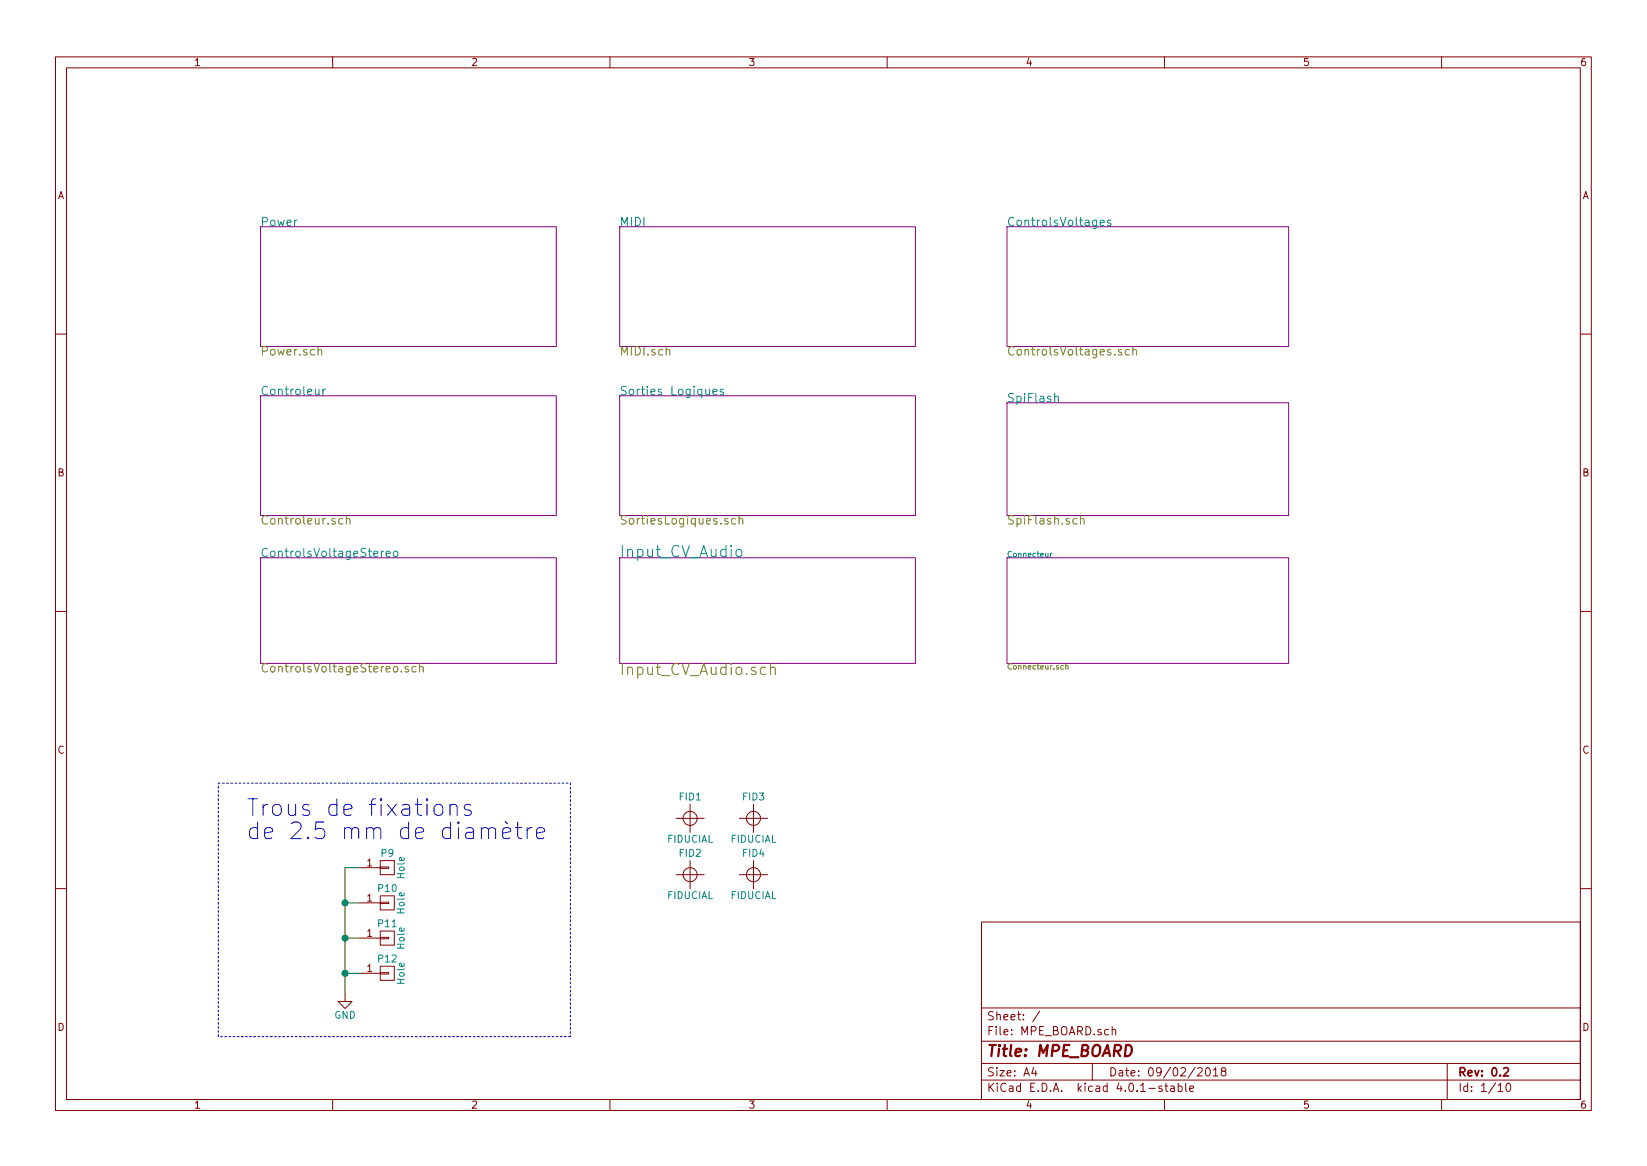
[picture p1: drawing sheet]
<svg xmlns="http://www.w3.org/2000/svg" width="297mm" height="210mm" viewBox="0 0 297 210" stroke-linecap="round" stroke-linejoin="round" font-family="sans-serif">
<g fill="none" stroke="#840000" stroke-width=".18">
<path d="M10 10.3h277v189.9h-277zM12 12.2h273v186.1h-273zM60 10.3v1.9M110 10.3v1.9M160 10.3v1.9M210 10.3v1.9M260 10.3v1.9M10 60.2h2M285 60.2h2M10 110.3h2M285 110.3h2M64.8 156.5h3.8"/>
<path d="M68.6 156.3h1.5v.3h-1.5zM68.6 155.2h2.5v2.5h-2.5zM121.9 147.6h5.1M121.9 157.7h5.1M124.5 145v5.1M124.5 155.2v5.1M133.3 147.6h5.1M133.3 157.7h5.1M135.9 145v5.1M135.9 155.2v5.1M10 160.2h2M62.2 179.3v1.3h1.3l-1.3 1.3-1.2-1.3h1.2"/>
<path d="M64.8 162.8h3.8M64.8 169.2h3.8M64.8 175.5h3.8M68.6 162.7h1.5v.2h-1.5zM68.6 161.5h2.5v2.6h-2.5zM68.6 169h1.5v.3h-1.5zM68.6 167.9h2.5v2.5h-2.5zM68.6 175.4h1.5v.2h-1.5zM68.6 174.2h2.5v2.6h-2.5zM177 166.3h108v32h-108zM285 160.2h2M60 198.3v1.9"/>
<path d="M110 198.3v1.9M160 198.3v1.9M177 194.8h108M177 191.8h108M177 187.8h108M177 181.8h108M186.4 192.5l-.3 1h.9M186.8 193v1M187.5 182.3l-1.3 2M197 191.8v3M200.6 185.7l.2-.1 .4 .1v.9M200.6 185.1v1.5"/>
<path d="M209.6 195.9a.37 .37 0 0 0-.6 .1l.1 .3 .5 .1 .1 .1-.3 .3-.4-.1M210 198.3v1.9M210.1 195.8h.5M210.3 195.3v1.3l.3 .2M211.2 195.9h.5l.1 .9M211.8 196.2l-.5 .1-.2 .2 .2 .3 .5-.1M212.5 195.9l.4-.1 .3 .3-.1 .6h-.6M212.5 195.3v1.5M213.8 195.3v1.3l.2 .2M214.6 196.3l.7-.1-.1-.3-.4-.1-.2 .2v.7h.6M216 192.7l.6-.2 .2 .5-.9 1h.9M217.6 192.7l.2-.2a.81 .81 0 0 1 .5 .6 .81 .81 0 0 1-.2 .8l-.2 .1a.79 .79 0 0 1-.3-1.3z"/>
<path d="M218.8 193l.5-.5v1.5M218.8 194h.9M220.5 193.2l-.3-.3 .1-.2 .2-.2 .5 .1 .1 .2-.1 .2-.5 .2-.3 .3v.2l.3 .3h.3l.3-.3v-.2l-.3-.3M260 198.3v1.9M261 191.8v6.5M270.2 195.8l.4-.5v1.5M270.2 196.8h.8M271.8 195.5l.2-.2a.81 .81 0 0 1 .5 .6 .81 .81 0 0 1-.2 .8l-.2 .1a.79 .79 0 0 1-.3-1.3z"/>
<circle cx="124.5" cy="157.7" r="1.27"/>
<circle cx="124.5" cy="147.6" r="1.27"/>
<circle cx="135.9" cy="157.7" r="1.27"/>
<circle cx="135.9" cy="147.6" r="1.27"/>
</g>
<path d="M271.2 192.7l.6-.2 .3 .5-1 1h1" fill="none" stroke="#840000" stroke-width=".3"/>
<path d="M47 40.9h53.3v21.6h-53.3zM111.8 40.9h53.3v21.6h-53.3zM181.6 40.9h50.8v21.6h-50.8zM47 71.4h53.3v21.6h-53.3zM111.8 71.4h53.3v21.6h-53.3zM181.6 72.6h50.8v20.4h-50.8zM47 100.6h53.3v19h-53.3zM111.8 100.6h53.3v19h-53.3zM181.6 100.6h50.8v19h-50.8z" fill="none" stroke="#840084" stroke-width=".18"/>
<g fill="none" stroke="#008484" stroke-width=".18">
<path d="M200.3 39.8l-.4-.1-.2 .2 .1 .2 .5 .2v.3h-.6M198.4 40.2l.8-.1-.1-.3-.4-.1-.3 .2 .1 .7h.6M58.2 70.2v1M58.7 70.2l-.3 .1-.2 .2M128.6 70.7l.7-.2-.1-.2-.4-.1-.2 .2 .1 .7h.5M130.5 70.3l-.4-.1-.2 .2v.2l.6 .2v.3h-.6M190.2 71.6l.1-.1a.36 .36 0 0 1 .6 .2v.8M69.2 99.4l-.3 .1-.1 .2M69.6 99.9l.8-.2-.1-.2-.4-.1-.3 .2 .1 .7h.6M71.1 99.5l.4-.1 .3 .3v.4l-.3 .3-.4-.1-.2-.2v-.4zM132.8 99.2a.54 .54 0 0 1 1 .2v.6a.54 .54 0 0 1-.5 .4 .54 .54 0 0 1-.6-.4zM189.5 99.8v.6"/>
<path d="M189.7 99.8l-.2 .2"/>
</g>
<g fill="none" stroke="#848400" stroke-width=".18">
<path d="M57.4 63.2v-.1a.36 .36 0 0 1 .6 .1v.8M120.1 63.2l.1-.1a.36 .36 0 0 1 .6 .1v.8M202.3 63.1l-.4-.1-.2 .2 .1 .2 .5 .2v.4h-.6M203.7 63.1l-.4-.1-.4 .3v.4l.2 .3h.6M204.3 63.2l.1-.1a.36 .36 0 0 1 .6 .1v.8M204.3 62.5v1.5M61.8 93.6l-.4-.1-.3 .3v.4l.1 .2h.6M62.5 93.6a.36 .36 0 0 1 .6 .1v.8M62.5 93v1.5M132.7 93.6l-.5-.1-.3 .3v.4l.2 .2h.6M133.3 93.6h.1a.36 .36 0 0 1 .6 .1v.8M133.3 93v1.5"/>
<path d="M194.9 93.6a.36 .36 0 0 1 .6 .1v.8M194.9 93v1.5M75.7 119.7v1.5M139 119.6v2M192.2 119.7v1M73.6 120.2h-.3l-.2 .2v.2l.5 .1v.4h-.5M75 120.2h-.4l-.3 .3v.4l.1 .2h.6M75.7 120.3v-.1a.36 .36 0 0 1 .6 .2v.8M138.1 120.4a.68 .68 0 0 0-.9 .1l-.1 .2 .1 .8 .3 .1 .6-.1M139 120.5a.51 .51 0 0 1 .8 .1v1M191.8 120.1l-.3-.1-.2 .2 .1 .4h.4M192.2 120.1h.4v.6"/>
</g>
<path d="M64.8 156.5h-2.6v22.8M62.2 175.5h2.6M62.2 169.2h2.6M62.2 162.8h2.6" fill="none" stroke="#008400" stroke-width=".18"/>
<g fill="#008400" stroke="#008400" stroke-width=".25">
<circle cx="62.2" cy="175.5" r=".51"/>
<circle cx="62.2" cy="169.2" r=".51"/>
<circle cx="62.2" cy="162.8" r=".51"/>
</g>
<path d="M78.4 145.3a.81 .81 0 0 1 1.5 .3v.9a.82 .82 0 0 1-.8 .6 .82 .82 0 0 1-.8-.6v-.9zM81.2 145.3a.76 .76 0 0 1 1.2 .2v1.5M81.2 145.1v1.9M84.9 145.2l-.7-.1-.3 .1-.2 .3 .2 .4 1 .3 .1 .3-.1 .4-.3 .1-.9-.1M88.1 149.7a.72 .72 0 0 1 1.2-.3l.1 .3v1.5M90.7 150.2l1.4-.2-.2-.6-.8-.2-.3 .2-.1 .3v1.1l.1 .3 .3 .1 .8-.1M91.1 148.1l.4 .4M92.9 149.2h1.2M93.4 148.2v2.6l.1 .3 .6 .1M95.1 149.2v2M95.9 149.2a.73 .73 0 0 0-.8 .6M96.8 150.2l1.4-.2-.1-.6-.9-.2-.3 .2-.1 .3v1.1l.1 .3 .3 .1 .9-.1" fill="none" stroke="#0000c2" stroke-width=".18"/>
<path d="M39.4 141.2h63.5M102.9 141.2v45.7M39.4 186.9v-45.7M102.9 186.9h-63.5" fill="none" stroke="#0000c2" stroke-width=".18" stroke-dasharray=".3 .4"/>
<g font-size="4.2" fill="#0000c2">
<text x="44.4" y="147.2">Trous de fixations</text>
<text x="44.4" y="151.4">de 2.5 mm de diamètre</text>
</g>
<text font-size="2.8" fill="#008484" x="111.8" y="100.5">Input_CV_Audio</text>
<text font-size="2.8" fill="#848400" x="111.8" y="121.7">Input_CV_Audio.sch</text>
<text font-size="2.8" fill="#840000" x="178" y="190.5">Title: MPE_BOARD</text>
<g font-size="2.1" fill="#008484">
<text x="47" y="40.8">Power</text>
<text x="111.8" y="40.8">MIDI</text>
<text x="181.6" y="40.8">ControlsVoltages</text>
<text x="47" y="71.3">Controleur</text>
<text x="111.8" y="71.3">Sorties Logiques</text>
<text x="181.6" y="72.5">SpiFlash</text>
<text x="47" y="100.5">ControlsVoltageStereo</text>
</g>
<g font-size="2.1" fill="#848400">
<text x="47" y="64.1">Power.sch</text>
<text x="111.8" y="64.1">MIDI.sch</text>
<text x="181.6" y="64.1">ControlsVoltages.sch</text>
<text x="47" y="94.6">Controleur.sch</text>
<text x="111.8" y="94.6">SortiesLogiques.sch</text>
<text x="181.6" y="94.6">SpiFlash.sch</text>
<text x="47" y="121.3">ControlsVoltageStereo.sch</text>
</g>
<g font-size="2.1" fill="#840000">
<text x="178" y="184">Sheet: /</text>
<text x="178" y="186.7">File: MPE_BOARD.sch</text>
<text x="178" y="196.9">KiCad E.D.A. kicad 4.0.1-stable</text>
<text x="178" y="194.1">Size: A4</text>
<text x="200" y="194.1">Date: 09/02/2018</text>
<text x="263" y="194.1">Rev: 0.2</text>
<text x="263" y="196.9">Id: 1/10</text>
</g>
<g font-size="1.8" fill="#840000">
<text x="35" y="11.9">1</text>
<text x="85" y="11.9">2</text>
<text x="135" y="11.9">3</text>
<text x="185" y="11.9">4</text>
<text x="235" y="11.9">5</text>
<text x="285" y="11.9">6</text>
<text x="10.4" y="35.9">A</text>
<text x="285.4" y="35.9">A</text>
<text x="10.4" y="85.9">B</text>
<text x="285.4" y="85.9">B</text>
<text x="10.4" y="135.9">C</text>
<text x="285.4" y="135.9">C</text>
<text x="66.2" y="156.2">1</text>
<text x="66.2" y="162.6">1</text>
<text x="66.2" y="168.9">1</text>
<text x="66.2" y="175.3">1</text>
<text x="10.4" y="185.9">D</text>
<text x="285.4" y="185.9">D</text>
<text x="35" y="199.9">1</text>
<text x="85" y="199.9">2</text>
<text x="135" y="199.9">3</text>
<text x="185" y="199.9">4</text>
<text x="235" y="199.9">5</text>
<text x="285" y="199.9">6</text>
</g>
<g font-size="1.8" fill="#008484">
<text x="122.6" y="144.3">FID1</text>
<text x="134" y="144.3">FID3</text>
<text x="68.8" y="154.5">P9</text>
<text x="120.3" y="151.9">FIDUCIAL</text>
<text x="122.6" y="154.5">FID2</text>
<text x="131.8" y="151.9">FIDUCIAL</text>
<text x="134" y="154.5">FID4</text>
<text x="68.3" y="160.8">P10</text>
<text x="72.9" y="158.4" transform="rotate(-90 72.9 158.4)">Hole</text>
<text x="68.3" y="167.2">P11</text>
<text x="72.9" y="164.7" transform="rotate(-90 72.9 164.7)">Hole</text>
<text x="120.3" y="162.1">FIDUCIAL</text>
<text x="131.8" y="162.1">FIDUCIAL</text>
<text x="68.3" y="173.5">P12</text>
<text x="72.9" y="171.1" transform="rotate(-90 72.9 171.1)">Hole</text>
<text x="72.9" y="177.4" transform="rotate(-90 72.9 177.4)">Hole</text>
<text x="60.3" y="183.7">GND</text>
</g>
<text font-size="1.4" fill="#008484" x="181.6" y="100.5">Connecteur</text>
<text font-size="1.4" fill="#848400" x="181.6" y="120.7">Connecteur.sch</text>
</svg>
